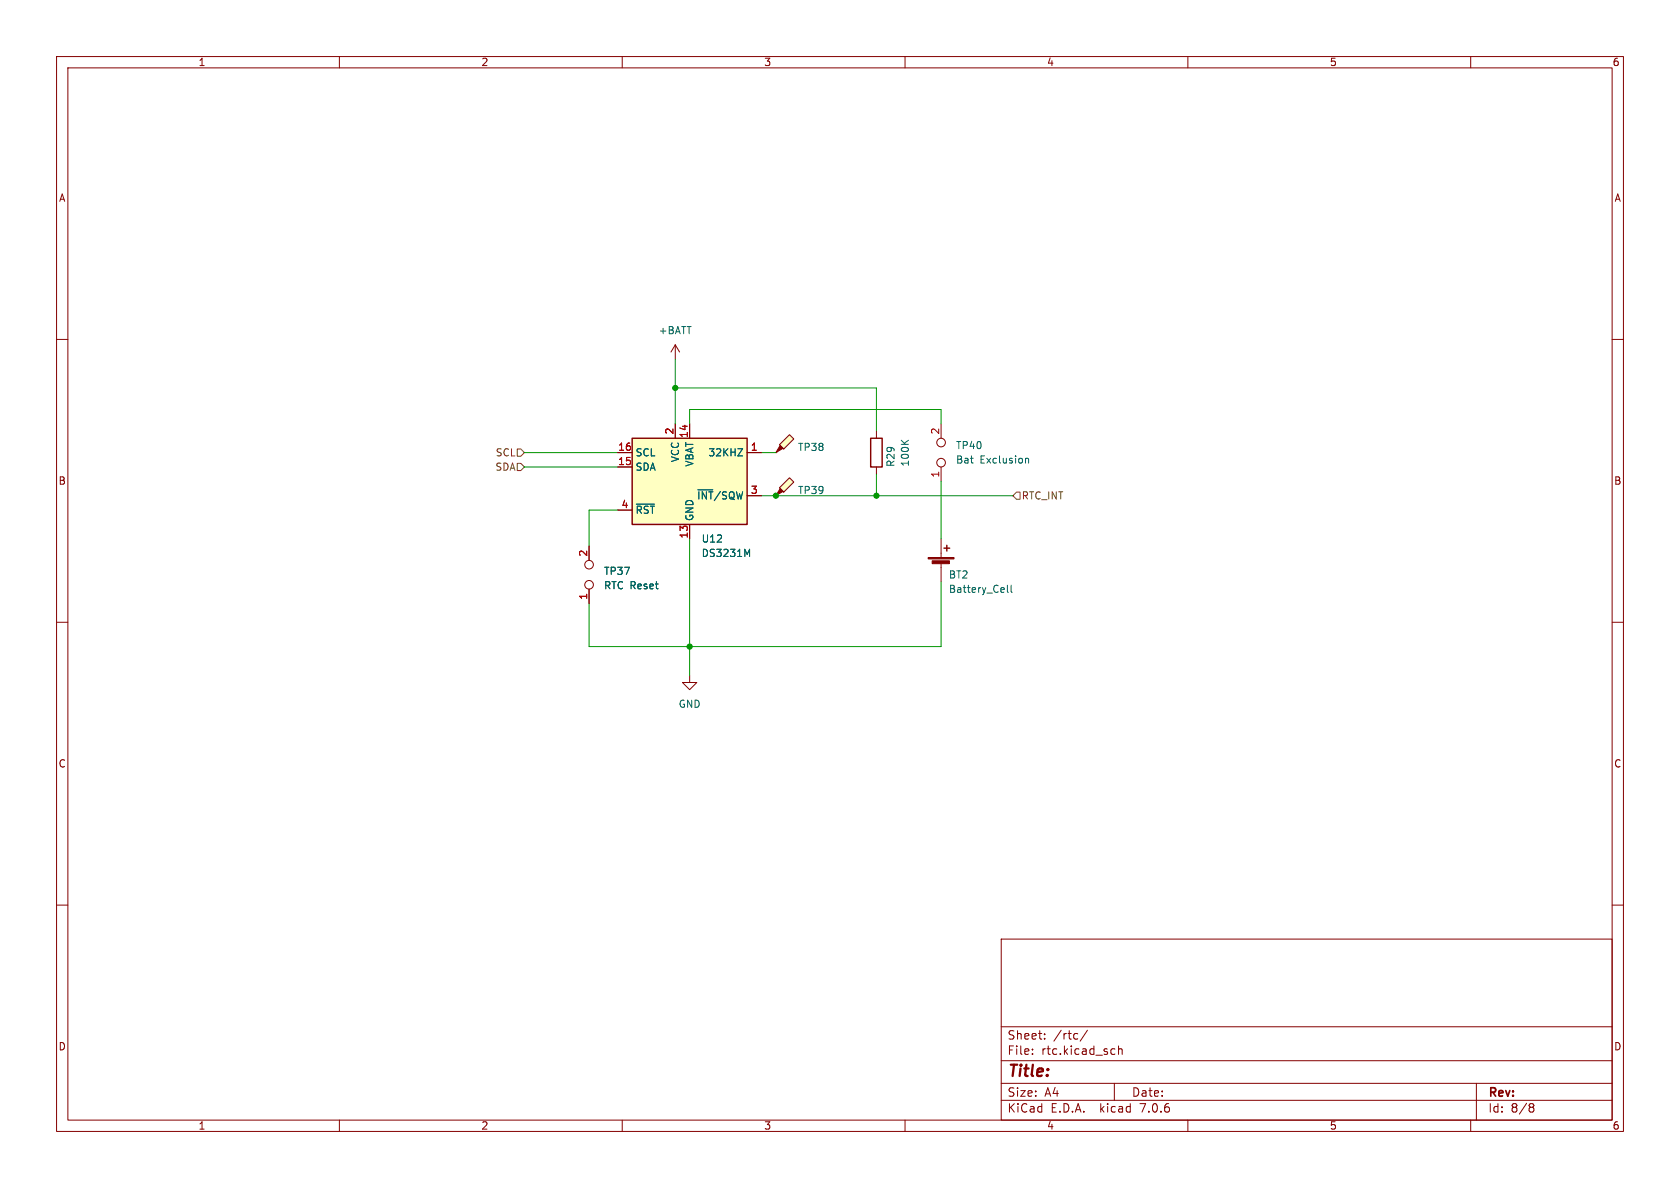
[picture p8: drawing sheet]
<svg xmlns="http://www.w3.org/2000/svg" width="297mm" height="210mm" viewBox="0 0 297 210" stroke-linecap="round" stroke-linejoin="round" font-family="sans-serif">
<g fill="none" stroke="#840000" stroke-width=".18">
<path d="M10 10h277v190h-277zM12 12h273v186h-273zM60 10v2M110 10v2M160 10v2M210 10v2M260 10v2M10 60h2M285 60h2M119.4 61l-.8 1.2M119.4 61v2.5M119.4 74.9v2.6"/>
<path d="M119.4 61l.7 1.2M121.9 74.9v2.6M104.1 96.5v2.6M109.2 80h2.6M109.2 82.6h2.6M109.2 90.2h2.6M121.9 92.7v2.6M132.1 80h2.5M132.1 87.6h2.5M10 110h2M104.1 104.1v2.6M121.9 119.4v1.3h1.3l-1.3 1.2-1.3-1.2h1.3"/>
<path d="M285 110h2M10 160h2M285 160h2M177 166h108v32h-108zM60 198v2M110 198v2M160 198v2M177 194.5h108M177 191.5h108M177 187.5h108M177 181.5h108M182.5 186.3v.1"/>
<path d="M182.5 185.5v.1M184.7 183.6v.1M184.7 182.8v.1M190.4 182.7l.1 .1M190.5 183.6l-.1 .1M192.2 182.1l-1.2 2M196.7 185.4l.4 .1M197 191.5v3M197.1 186.3l-.4 .1M197.7 185.5l.3-.1 .3 .1 .1 .9M197.7 184.9v1.5M210 198v2"/>
<path d="M260 198v2M261 191.5v6.5M270.6 195.1h.3l.3 .3-.3 .3M270.6 195.7h.3M270.9 195.7l.2 .2 .1 .4-.3 .3h-.3"/>
<circle cx="104.1" cy="99.8" r=".76"/>
<circle cx="104.1" cy="103.4" r=".76"/>
</g>
<path d="M111.8 77.5h20.3v15.2h-20.3z" fill="#ffffc2" stroke="#ffffc2" stroke-width=".18"/>
<path d="M111.8 77.5h20.3v15.2h-20.3z" fill="none" stroke="#840000" stroke-width=".25"/>
<path d="M130.4 79.3h.9l-.9 1.3h.9M112.5 89.1h3.2M132.1 98l.4-.9v1.3" fill="none" stroke="#006464" stroke-width=".18"/>
<path d="M137.8 86.2l1.8-1.7 .7 .7-1.7 1.8z" fill="#ffffc2"/>
<path d="M137.9 86.4l.5 .5-1.2 .7z" fill="#840000" stroke="#840000" stroke-width=".18"/>
<path d="M154.9 76.2v1.3M137.2 87.6h.1M137.8 86.2l1.8-1.7 .7 .7-1.7 1.8zM154.9 82.6v1.2" fill="none" stroke="#840000" stroke-width=".18"/>
<path d="M153.9 77.5h2.1v5.1h-2.1z" fill="none" stroke="#840000" stroke-width=".25"/>
<path d="M159.3 77.8l.8 .7M160.6 77.8l-.7 .6" fill="none" stroke="#006464" stroke-width=".18"/>
<path d="M137.8 78.6l1.8-1.8 .7 .8-1.7 1.8z" fill="#ffffc2"/>
<g fill="#840000" stroke="#840000" stroke-width=".18">
<path d="M137.9 78.7l.5 .5-1.2 .8z"/>
<path d="M164.1 98.6h4.6v.2h-4.6z"/>
<path d="M164.8 99.1h3v.5h-3z"/>
</g>
<g fill="none" stroke="#840000" stroke-width=".18">
<path d="M119.4 74.9v2.6M121.9 74.9v2.6M137.8 78.6l1.8-1.8 .7 .8-1.7 1.8zM166.4 74.9v2.6M104.1 96.5v2.6M109.2 80h2.6M109.2 82.6h2.6M109.2 90.2h2.6M121.9 92.7v2.6M132.1 80h2.5M132.1 87.6h2.5M137.2 80h.1"/>
<path d="M166.4 82.6v2.5M166.4 95.3v3.3M166.4 99.6v3.3M104.1 104.1v2.6"/>
<circle cx="166.4" cy="78.2" r=".76"/>
<circle cx="166.4" cy="81.8" r=".76"/>
</g>
<path d="M130.4 79.3h.9l-.9 1.3h.9M112.5 89.1h3.2M132.1 98l.4-.9v1.3M181.3 81.1l.2-.1 .3 .1v.8M178.1 103.4v1.1l.2 .2M178.8 103.4v1.1l.1 .2" fill="none" stroke="#006464" stroke-width=".18"/>
<path d="M166.9 96.9h1M167.4 96.4v1" fill="none" stroke="#840000" stroke-width=".25"/>
<path d="M91.4 79.4h.7l.6 .6-.6 .6h-.7zM91.4 81.9h.7l.6 .7-.6 .6h-.7zM179.7 87h.6v1.3h-.6l-.6-.7z" fill="none" stroke="#725600" stroke-width=".18"/>
<path d="M119.4 63.5v11.4M119.4 68.6h35.5v7.6M121.9 74.9v-2.5h44.5v2.5M92.7 80h16.5M92.7 82.6h16.5M109.2 90.2h-5.1v6.3M121.9 95.3v24.1M134.6 80h2.6M134.6 87.6h44.5M154.9 83.8v3.8M166.4 85.1v10.2M166.4 102.9v11.4h-62.3v-7.6" fill="none" stroke="#009600" stroke-width=".18"/>
<g fill="#009600" stroke="#009600" stroke-width=".18">
<circle cx="154.9" cy="87.6" r=".46"/>
<circle cx="121.9" cy="114.3" r=".46"/>
<circle cx="137.2" cy="87.6" r=".46"/>
<circle cx="119.4" cy="68.6" r=".46"/>
</g>
<text font-size="2.8" fill="#840000" x="178" y="190.9">Title:</text>
<g font-size="2.1" fill="#840000">
<text x="178" y="184">Sheet:</text>
<text x="186.2" y="184">/rtc/</text>
<text x="178" y="186.7">File:</text>
<text x="184.1" y="186.7">rtc.kicad_sch</text>
<text x="178" y="196.9">KiCad</text>
<text x="178" y="194.1">Size:</text>
<text x="184.7" y="194.1">A4</text>
<text x="185.7" y="196.9">E.D.A.</text>
<text x="194.6" y="196.9">kicad</text>
<text x="200" y="194.1">Date:</text>
<text x="201.8" y="196.9">7.0.6</text>
<text x="263" y="194.3">Rev:</text>
<text x="263" y="196.9">Id:</text>
<text x="267.1" y="196.9">8/8</text>
</g>
<g font-size="1.8" fill="#840000">
<text x="35" y="11.9">1</text>
<text x="85" y="11.9">2</text>
<text x="135" y="11.9">3</text>
<text x="185" y="11.9">4</text>
<text x="235" y="11.9">5</text>
<text x="285" y="11.9">6</text>
<text x="10.3" y="35.9">A</text>
<text x="285.3" y="35.9">A</text>
<text x="10.3" y="85.9">B</text>
<text x="285.3" y="85.9">B</text>
<text x="10.3" y="135.9">C</text>
<text x="285.3" y="135.9">C</text>
<text x="10.3" y="185.9">D</text>
<text x="285.3" y="185.9">D</text>
<text x="35" y="199.9">1</text>
<text x="85" y="199.9">2</text>
<text x="135" y="199.9">3</text>
<text x="185" y="199.9">4</text>
<text x="235" y="199.9">5</text>
<text x="285" y="199.9">6</text>
</g>
<g font-size="1.8" fill="#006464">
<text x="116.3" y="59.3">+BATT</text>
<text x="112.3" y="83.4">SDA</text>
<text x="112.3" y="80.9">SCL</text>
<text x="120.2" y="81.8" transform="rotate(-90 120.2 81.8)">VCC</text>
<text x="122.8" y="82.6" transform="rotate(-90 122.8 82.6)">VBAT</text>
<text x="125.1" y="80.9">32KHZ</text>
<text x="141" y="79.9">TP38</text>
<text x="158.3" y="82.6" transform="rotate(-90 158.3 82.6)">R29</text>
<text x="160.9" y="82.6" transform="rotate(-90 160.9 82.6)">100K</text>
<text x="168.9" y="82.1">Bat</text>
<text x="168.9" y="79.6">TP40</text>
<text x="173.2" y="82.1">Exclusion</text>
<text x="123.1" y="88.5">~{INT}/SQW</text>
<text x="141" y="87.5">TP39</text>
<text x="112.3" y="91">~{RST}</text>
<text x="122.8" y="92.2" transform="rotate(-90 122.8 92.2)">GND</text>
<text x="106.7" y="101.8">TP37</text>
<text x="123.9" y="96.1">U12</text>
<text x="123.9" y="98.7">DS3231M</text>
<text x="106.7" y="104.4">RTC Reset</text>
<text x="167.6" y="102.5">BT2</text>
<text x="167.6" y="105">Battery_Cell</text>
<text x="119.9" y="125.3">GND</text>
</g>
<g font-size="1.8" fill="#a90000">
<text x="119.1" y="76.9" transform="rotate(-90 119.1 76.9)">2</text>
<text x="121.7" y="77.5" transform="rotate(-90 121.7 77.5)">14</text>
<text x="166.1" y="76.9" transform="rotate(-90 166.1 76.9)">2</text>
<text x="109.2" y="82.3">15</text>
<text x="109.2" y="79.8">16</text>
<text x="132.6" y="79.8">1</text>
<text x="109.8" y="89.9">4</text>
<text x="132.6" y="87.4">3</text>
<text x="166.1" y="84.5" transform="rotate(-90 166.1 84.5)">1</text>
<text x="121.7" y="95.3" transform="rotate(-90 121.7 95.3)">13</text>
<text x="103.9" y="98.5" transform="rotate(-90 103.9 98.5)">2</text>
<text x="103.9" y="106.1" transform="rotate(-90 103.9 106.1)">1</text>
</g>
<g font-size="1.8" fill="#725600">
<text x="87.5" y="83.4">SDA</text>
<text x="87.5" y="80.9">SCL</text>
<text x="180.5" y="88.5">RTC_INT</text>
</g>
</svg>
